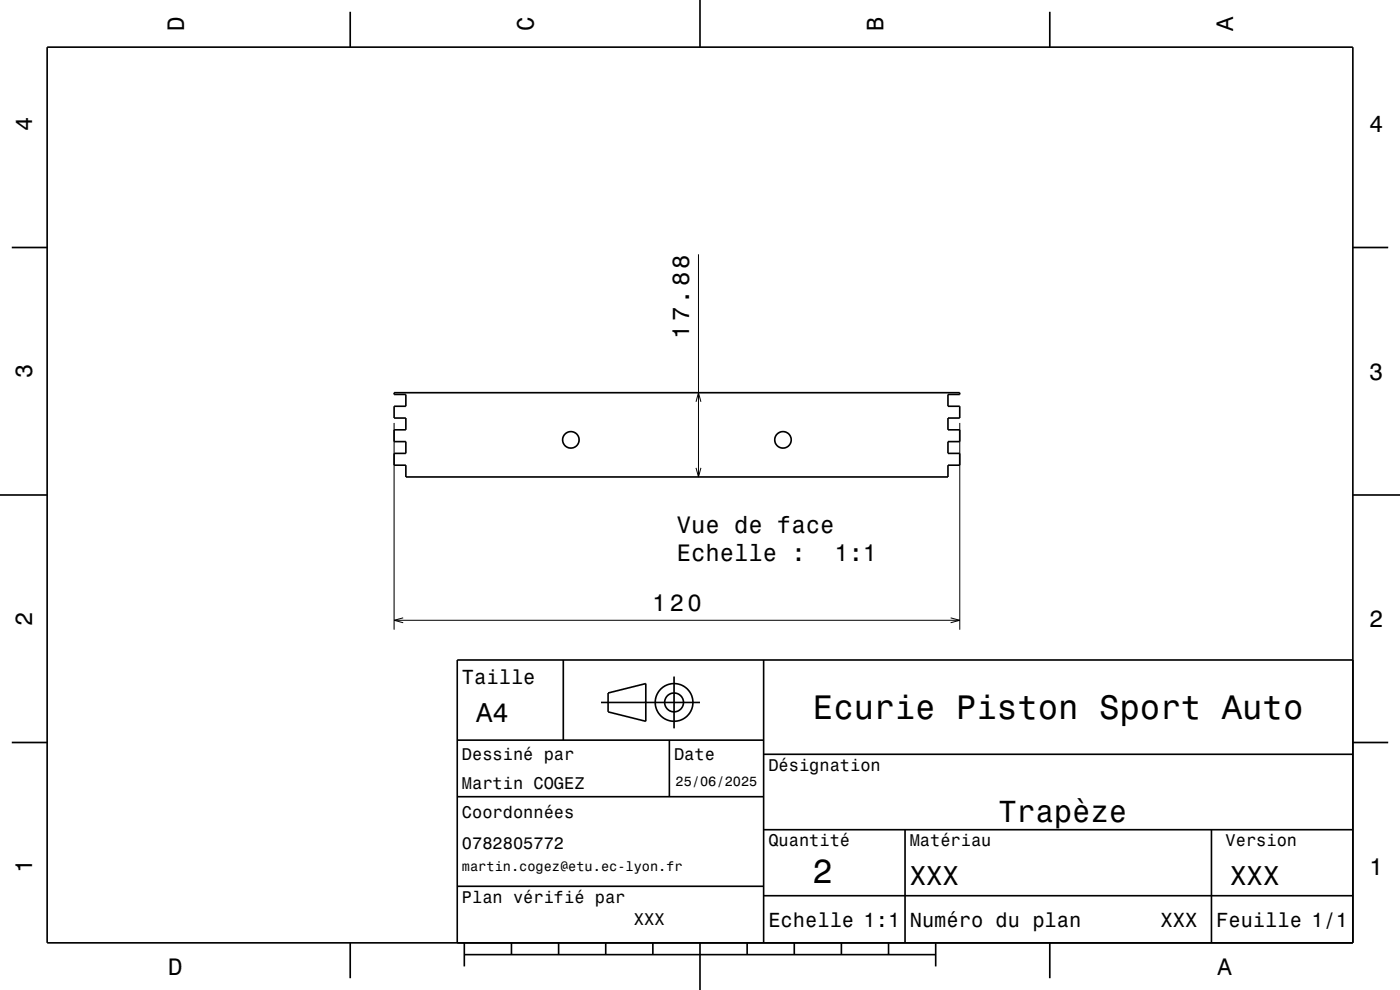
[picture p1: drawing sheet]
<svg xmlns="http://www.w3.org/2000/svg" width="297mm" height="210mm" viewBox="0 0 297 210" stroke-linecap="round" stroke-linejoin="round" font-family="sans-serif">
<path d="M148.2 53.9v47.3M83.6 89.7v43.9M147.7 85.2l.5-1.9 .5 1.9M147.7 99.2l.5 2 .5-2M203.6 89.7v43.9M83.6 131.6h120M85.5 131.1l-1.9 .5 1.9 .5M201.7 131.1l1.9 .5-1.9 .5" fill="none" stroke="#000" stroke-width=".21"/>
<g fill="none" stroke="#000" stroke-width=".35">
<path d="M10 10h277v190h-277zM74.3 2.5v7.5M148.5 0v10M222.7 2.5v7.5M2.5 52.5h7.5M287 52.5h7.5M83.6 83.3h120v.4h-2.5v2.5h2.5v2.5h-2.5v2.5h2.5v2.5h-2.5v2.5h2.5v2.5h-2.5v2.5h-115v-2.5h-2.5v-2.5h2.5v-2.5h-2.5v-2.5h2.5v-2.5h-2.5v-2.5h2.5v-2.5h-2.5zM0 105h10M287 105h10M119.5 140v17M162 140v60M287 140h-190v60"/>
<path d="M2.5 157.5h7.5M97 157h65M127.5 149h21M129 147l8-2v8l-8-2zM142 157v12M143 143.5v11M287 157.5h7.5M97 169h65M162 176h125M162 160h125M192 176v24M257 176v24"/>
<path d="M97 188h65M162 190h125M74.3 200v7.5M98.5 202.5h100M98.5 200v5M108.5 200v2.5M118.5 200v2.5M128.5 200v2.5M138.5 200v2.5M148.5 200v10M158.5 200v2.5M168.5 200v2.5"/>
<path d="M178.5 200v2.5M188.5 200v2.5M198.5 200v5M222.7 200v7.5"/>
<circle cx="121.1" cy="93.3" r="1.75"/>
<circle cx="166.1" cy="93.3" r="1.75"/>
<circle cx="143" cy="149" r="2"/>
<circle cx="143" cy="149" r="4"/>
</g>
<g font-size="7.2">
<text x="172.5" y="152.6">Ecurie Piston Sport Auto</text>
<text x="172.3" y="187.3">2</text>
</g>
<text font-size="6.5" x="211.8" y="174.5">Trapèze</text>
<g font-size="5.8">
<text x="101" y="153.1">A4</text>
<text x="193" y="187.6">XXX</text>
<text x="261" y="187.6">XXX</text>
</g>
<g font-size="5">
<text x="39" y="6.5" transform="rotate(-90 39 6.5)">D</text>
<text x="113.2" y="6.5" transform="rotate(-90 113.2 6.5)">C</text>
<text x="187.4" y="6.5" transform="rotate(-90 187.4 6.5)">B</text>
<text x="261.6" y="6.5" transform="rotate(-90 261.6 6.5)">A</text>
<text x="6.8" y="27.8" transform="rotate(-90 6.8 27.8)">4</text>
<text x="290.5" y="28.1">4</text>
<text x="146.2" y="71.9" transform="rotate(-90 146.2 71.9)">17.88</text>
<text x="6.8" y="80.3" transform="rotate(-90 6.8 80.3)">3</text>
<text x="290.5" y="80.6">3</text>
<text x="143.6" y="113">Vue de face</text>
<text x="143.6" y="119.1">Echelle :</text>
<text x="177" y="119.1">1:1</text>
<text x="138.3" y="129.6">120</text>
<text x="6.8" y="132.8" transform="rotate(-90 6.8 132.8)">2</text>
<text x="290.5" y="133.1">2</text>
<text x="6.8" y="185.3" transform="rotate(-90 6.8 185.3)">1</text>
<text x="290.5" y="185.6">1</text>
<text x="35.7" y="206.8">D</text>
<text x="258.3" y="206.8">A</text>
</g>
<g font-size="4.3">
<text x="98" y="145.2">Taille</text>
<text x="163" y="196.6">Echelle 1:1</text>
<text x="193" y="196.6">Numéro du plan</text>
<text x="246.2" y="196.6">XXX</text>
<text x="258" y="196.6">Feuille 1/1</text>
</g>
<g font-size="3.6">
<text x="98" y="161.3">Dessiné par</text>
<text x="143" y="161.3">Date</text>
<text x="98" y="167.5">Martin COGEZ</text>
<text x="163" y="163.5">Désignation</text>
<text x="98" y="173.5">Coordonnées</text>
<text x="163" y="179.5">Quantité</text>
<text x="193" y="179.5">Matériau</text>
<text x="260" y="179.5">Version</text>
<text x="98" y="180.2">0782805772</text>
<text x="98" y="191.5">Plan vérifié par</text>
<text x="134.5" y="196.3">XXX</text>
</g>
<g font-size="2.9">
<text x="143.3" y="166.8">25/06/2025</text>
<text x="98" y="184.8">martin.cogez@etu.ec-lyon.fr</text>
</g>
</svg>
